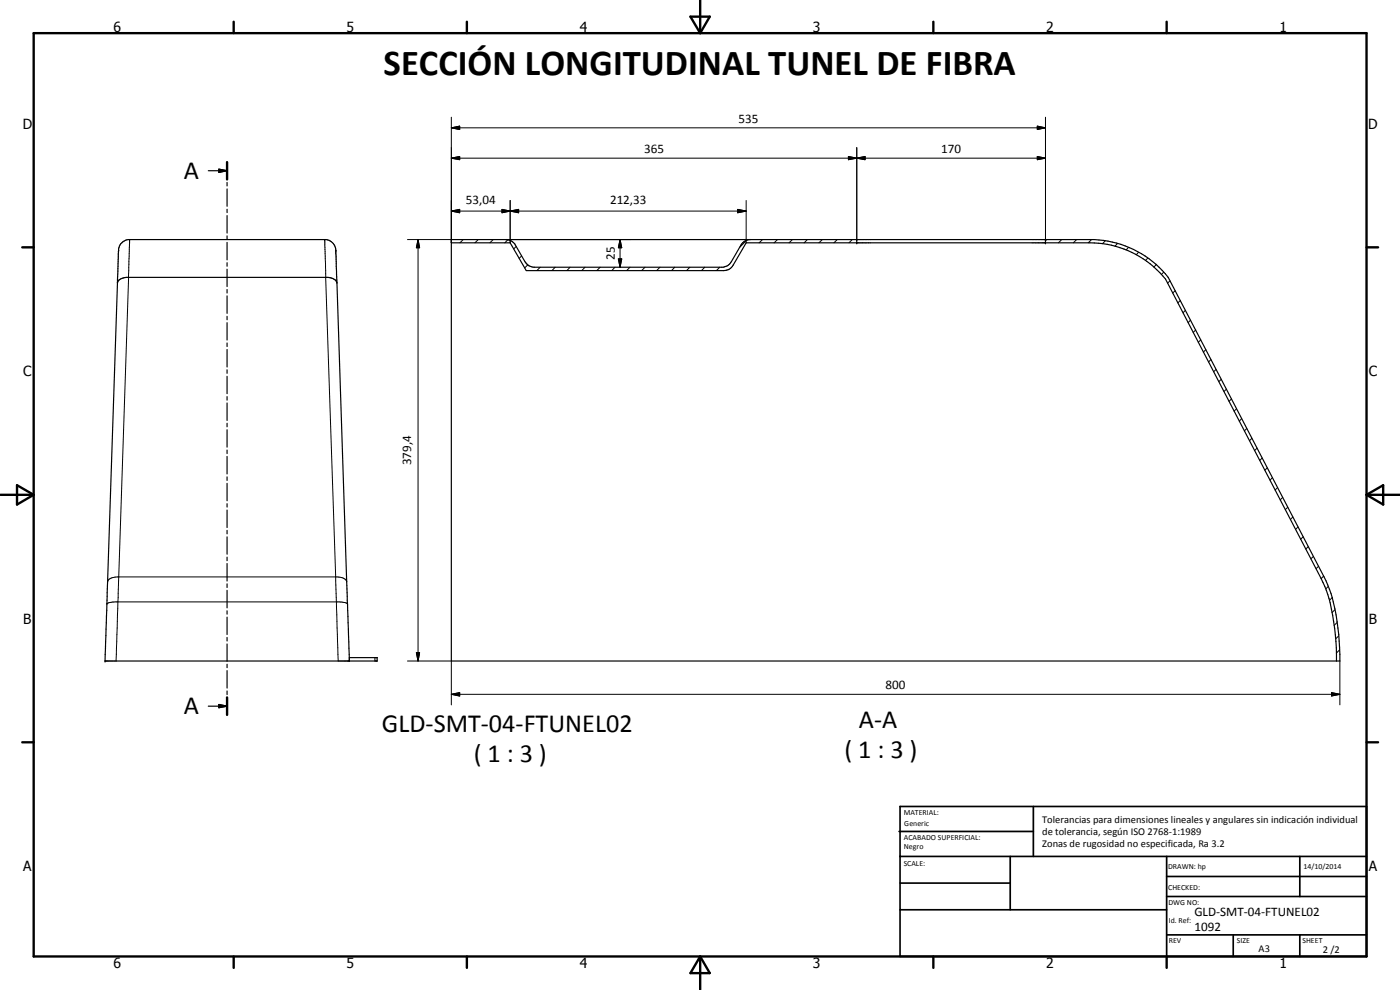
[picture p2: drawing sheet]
<svg xmlns="http://www.w3.org/2000/svg" width="420mm" height="297mm" viewBox="0 0 420 297" stroke-linecap="round" stroke-linejoin="round" font-family="sans-serif">
<g fill="none" stroke="#000" stroke-width=".35">
<path d="M62.5 51.2h5.6M65.7 50.8l2.4 .4-2.4 .5zM68.1 48.6v5.2M68.1 54.7v1.1M68.1 56.7v5.2M36.3 73.1l.6-.6 1.6-.6h59.4a3.5 3.5 0 0 1 2.9 4.2l4 122.2v-1h8.4v1h-81.7l4-120.4a8.9 8.9 0 0 1 .8-4.8zM68.1 62.8v1M68.1 64.7v5.2M68.1 70.8v1M68.1 72.7v5.3M68.1 78.8v1.1M135.5 71.9h193a29.8 29.8 0 0 1 22.1 11.3l46.8 89.9a44.6 44.6 0 0 1 4.4 17.3l.3 7.9h-266.6z"/>
<path d="M135.5 72.9h17.6l4.8 8.3h59.3a3.1 3.1 0 0 0 2.8-1.7l3.9-6.6h103.2a29.2 29.2 0 0 1 22.7 10.8l46.7 89.9a43.3 43.3 0 0 1 4.3 16.9l.3 7.8M152.2 71.9l1.2 .4 1.1 .9 3.3 5.7 1 .9 1.2 .4h57l1.3-.4 .7-.6 3.6-6 1-.9 1.2-.4M257.1 71.9v1M313.8 71.9v1M35.3 84.8v-.2a2.95 2.95 0 0 1 2.6-1.4h60.5a2.78 2.78 0 0 1 2.7 1.7M68.1 80.8v5.2M68.1 86.9v1M68.1 88.8v5.2M68.1 94.9v1M68.1 96.8v5.2M68.1 102.9v1.1M68.1 104.9v5.2"/>
<path d="M68.1 111v1M68.1 112.9v5.2M68.1 119v1.1M68.1 120.9v5.3M68.1 127v1.1M68.1 128.9v5.3M68.1 135v1.1M68.1 136.9v5.3M68.1 143.1v1M68.1 145v5.2M68.1 151.1v1M68.1 153v5.3"/>
<path d="M68.1 159.1v1.1M68.1 161.1v5.2M68.1 167.2v1M68.1 169.1v5.2M68.1 175.2v1.1M68.1 177.1v5.3M68.1 183.3v1M68.1 185.2v5.2M68.1 191.3v1M68.1 193.2v5.2M68.1 199.3v1M62.5 211.9h5.6"/>
<path d="M65.7 211.4l2.4 .5-2.4 .4zM68.1 201.2v5.3M68.1 207.3v1.1M68.1 209.3v5.2"/>
</g>
<g fill="none" stroke="#000" stroke-width=".3">
<path d="M135.5 38.4l2.5-.6v1.1zM135.5 35.2v37.7M135.5 38.4h178.3M311.3 37.8l2.5 .6-2.5 .5zM313.8 35.2v37.7M135.5 47.5l2.5-.6v1zM135.5 47.5h178.3M254.6 46.9l2.5 .6-2.5 .4zM257.1 47.5l2.5-.6v1zM257.1 44.3v27.6M311.3 46.9l2.5 .6-2.5 .4zM38.9 71.9h.1"/>
<path d="M38.9 71.9l-4.1 126.4M97.4 71.9h.1M97.4 71.9l4.1 126.4M122.3 71.9h13.2M125.5 71.9l.4 2.4h-.9zM125.5 71.9v126.4M135.5 63.3l2.5-.5v1zM135.5 63.3h88.4M139 71.9l-1 1M143.5 71.9l-1 1M148 71.9l-1 1M150.7 62.8l2.4 .5-2.4 .5z"/>
<path d="M151.8 71.9h37.5M152.4 72l-.9 .9M153.1 63.3l2.5-.5v1zM153.1 60.2v12.7M154.9 74l-.7 .7M156.5 76.8l-.7 .7M158.4 79.5l-.9 .9M185.6 77.7h1l-.5 2.5zM186.1 71.9l.5 2.4h-1zM186.1 71.9v8.3M221.4 62.8l2.5 .5-2.5 .5zM223.9 60.2v12.7"/>
<path d="M224.1 72.1l-2.2 2.2M228.8 71.9l-1 1M233.3 71.9l-1 1M237.8 71.9l-1 1M242.3 71.9l-1 1M246.8 71.9l-1 1M251.3 71.9l-1 1M255.8 71.9l-1 1M314.1 71.9l-.3 .3M318.6 71.9l-.9 1M323.1 71.9l-1 1M327.6 71.9l-1 1"/>
<path d="M331.7 72.3l-.8 .8M335.4 73.1l-.8 .8M338.7 74.2l-.8 .8M341.7 75.7l-.7 .8M344.5 77.5l-.8 .6M347 79.4l-.7 .7M162.1 80.2l-1 1M166.6 80.2l-1 1M171.1 80.2l-1 1M175.6 80.2l-1 1M180.1 80.2l-1 1M184.6 80.2l-1 1"/>
<path d="M189 80.2l-.9 1M193.6 80.2l-1 1M198.1 80.2l-1 1M202.5 80.2l-1 1M207 80.2l-1 1M211.5 80.2l-1 1M216 80.2l-1 1M349.2 81.7l-.7 .7M351.1 84.2l-.7 .8M352.7 87.2l-.8 .7M354.2 90.2l-.7 .7M355.8 93.1l-.8 .8"/>
<path d="M357.3 96.1l-.7 .7M358.8 99l-.7 .7M360.4 102l-.8 .7M361.9 104.9l-.8 .8M363.4 107.9l-.7 .7M365 110.8l-.8 .7M366.5 113.8l-.7 .7M368.1 116.8l-.8 .7M369.6 119.7l-.8 .7M371.1 122.6l-.7 .8M372.6 125.6l-.7 .8M374.2 128.6l-.7 .7"/>
<path d="M375.7 131.5l-.7 .7M377.3 134.5l-.8 .7M378.8 137.4l-.7 .8M380.3 140.4l-.7 .7M381.9 143.3l-.7 .8M383.4 146.3l-.7 .7M385 149.2l-.8 .8M386.5 152.2l-.8 .7M388 155.1l-.7 .8M389.5 158.1l-.7 .7M32.3 174.5a2.71 2.71 0 0 1 2.9-1.4h66a3 3 0 0 1 2.8 1.3v.1M391.1 161l-.8 .8"/>
<path d="M392.6 164l-.7 .8M394.2 167l-.8 .7M395.7 169.9l-.7 .7M397.2 172.8l-.7 .8M398.6 175.9l-.7 .8M399.8 179.3l-.8 .8M32.1 181.3a3.5 3.5 0 0 1 2.4-.7h67.3l1.8 .2 .7 .5M112.5 197.3v1M122.3 198.3h13.2v13.2M125 195.8h.9l-.4 2.5zM400.6 182.9l-.9 .9M401.3 186.8l-.9 .9"/>
<path d="M401.8 190.8l-1 .9M402 195l-.9 1M402.1 198.3v13.2M135.5 208.3l2.5-.5v1zM135.5 208.3h266.6M399.6 207.8l2.5 .5-2.5 .5z"/>
</g>
<g fill="#000">
<circle cx="35.6" cy="75.1" r=".18"/>
<circle cx="100.8" cy="75.1" r=".18"/>
<circle cx="257.1" cy="72.9" r=".18"/>
<circle cx="257.1" cy="71.9" r=".18"/>
<circle cx="313.8" cy="71.9" r=".18"/>
<circle cx="313.8" cy="72.9" r=".18"/>
<circle cx="31.5" cy="198.3" r=".18"/>
</g>
<g fill="none" stroke="#000" stroke-width=".71">
<path d="M10.1 9.9h400v277.1h-400zM70.1 6.5v3.4M140.1 6.5v3.4M207.2 5h5.8l-2.9 4.9zM210.1 0v9.9M280.1 6.5v3.4M350.1 6.5v3.4M68.1 48.6v5.2M6.7 74.2h3.4M410.1 74.2h3.5M.1 148.5h10M5.1 145.6l5 2.9-5 2.9z"/>
<path d="M410.1 148.5h10M410.1 148.5l5-2.9v5.8zM68.1 209.3v5.2M6.7 222.7h3.4M410.1 222.7h3.5M70.1 287v3.4M140.1 287v3.4M210.1 287v10M210.1 287l2.9 5h-5.8zM280.1 287v3.4M350.1 287v3.4"/>
</g>
<g fill="none" stroke="#000" stroke-width=".51">
<path d="M269.8 249.5h40.3M270.1 242h140v45h-140zM270.1 257h140M303.2 257v16M310.1 242v15M350.1 257v30M390.1 257v12M270.1 265h33.1M270.1 273h80M350.1 269h60M350.1 263h60M350.1 280.5h60"/>
<path d="M370.1 280.5v6.5M390.1 280.5v6.5"/>
</g>
<g fill="#000">
<path d="M135.5 38.4l2.5-.6v1.1zM311.3 37.8l2.5 .6-2.5 .5zM65.7 50.8l2.4 .4-2.4 .5zM135.5 47.5l2.5-.6v1zM254.6 46.9l2.5 .6-2.5 .4zM257.1 47.5l2.5-.6v1zM311.3 46.9l2.5 .6-2.5 .4zM125.5 71.9l.4 2.4h-.9zM135.5 63.3l2.5-.5v1zM150.7 62.8l2.4 .5-2.4 .5zM153.1 63.3l2.5-.5v1zM185.6 77.7h1l-.5 2.5z"/>
<path d="M186.1 71.9l.5 2.4h-1zM221.4 62.8l2.5 .5-2.5 .5zM125 195.8h.9l-.4 2.5zM65.7 211.4l2.4 .5-2.4 .4zM135.5 208.3l2.5-.5v1zM399.6 207.8l2.5 .5-2.5 .5z"/>
</g>
<text font-size="11" x="115.1" y="22.4">SECCIÓN LONGITUDINAL TUNEL DE FIBRA</text>
<g font-size="7.9">
<text x="55.1" y="53.8">A</text>
<text x="55.1" y="214.4">A</text>
<text x="114.6" y="219.5">GLD-SMT-04-FTUNEL02</text>
<text x="257.8" y="218.5">A-A</text>
<text x="253.4" y="227.5">( 1 : 3 )</text>
<text x="142.2" y="228.5">( 1 : 3 )</text>
</g>
<g font-size="4.2">
<text x="34" y="9.6">6</text>
<text x="104" y="9.6">5</text>
<text x="174" y="9.6">4</text>
<text x="244" y="9.6">3</text>
<text x="314" y="9.6">2</text>
<text x="384" y="9.6">1</text>
<text x="6.8" y="38.7">D</text>
<text x="410.6" y="38.7">D</text>
<text x="7" y="112.9">C</text>
<text x="410.8" y="112.9">C</text>
<text x="7" y="187.1">B</text>
<text x="410.8" y="187.1">B</text>
<text x="7" y="261.4">A</text>
<text x="410.8" y="261.4">A</text>
<text x="34" y="290.4">6</text>
<text x="104" y="290.4">5</text>
<text x="174" y="290.4">4</text>
<text x="244" y="290.4">3</text>
<text x="314" y="290.4">2</text>
<text x="384" y="290.4">1</text>
</g>
<g font-size="3.9">
<text x="221.6" y="36.8">535</text>
<text x="193.3" y="45.9">365</text>
<text x="282.4" y="45.9">170</text>
<text x="139.8" y="61.3">53,04</text>
<text x="183.1" y="61.3">212,33</text>
<text x="184.5" y="78.1" transform="rotate(-90 184.5 78.1)">25</text>
<text x="123.4" y="139.6" transform="rotate(-90 123.4 139.6)">379,4</text>
<text x="265.8" y="206.8">800</text>
<text x="358.5" y="275">GLD-SMT-04-FTUNEL02</text>
<text x="358.5" y="279.4">1092</text>
</g>
<g font-size="3.1">
<text x="312.7" y="246.8">Tolerancias para dimensiones lineales y angulares sin indicación individual</text>
<text x="312.7" y="250.4">de tolerancia, según ISO 2768-1:1989</text>
<text x="312.7" y="254">Zonas de rugosidad no especificada, Ra 3.2</text>
<text x="377.7" y="285.6">A3</text>
<text x="397" y="285.9">2 /2</text>
</g>
<g font-size="2.4">
<text x="271.2" y="244.4">MATERIAL:</text>
<text x="271.3" y="252">ACABADO SUPERFICIAL:</text>
<text x="271.4" y="247.9">Generic</text>
<text x="271.3" y="254.6">Negro</text>
<text x="271.2" y="259.7">SCALE:</text>
<text x="350.6" y="260.8">DRAWN: hp</text>
<text x="391.2" y="260.6">14/10/2014</text>
<text x="350.6" y="267">CHECKED:</text>
<text x="350.6" y="271.4">DWG NO:</text>
<text x="350.8" y="276.9">Id. Ref:</text>
<text x="350.8" y="282.8">REV</text>
<text x="371.2" y="282.9">SIZE</text>
<text x="390.9" y="282.9">SHEET</text>
</g>
</svg>
